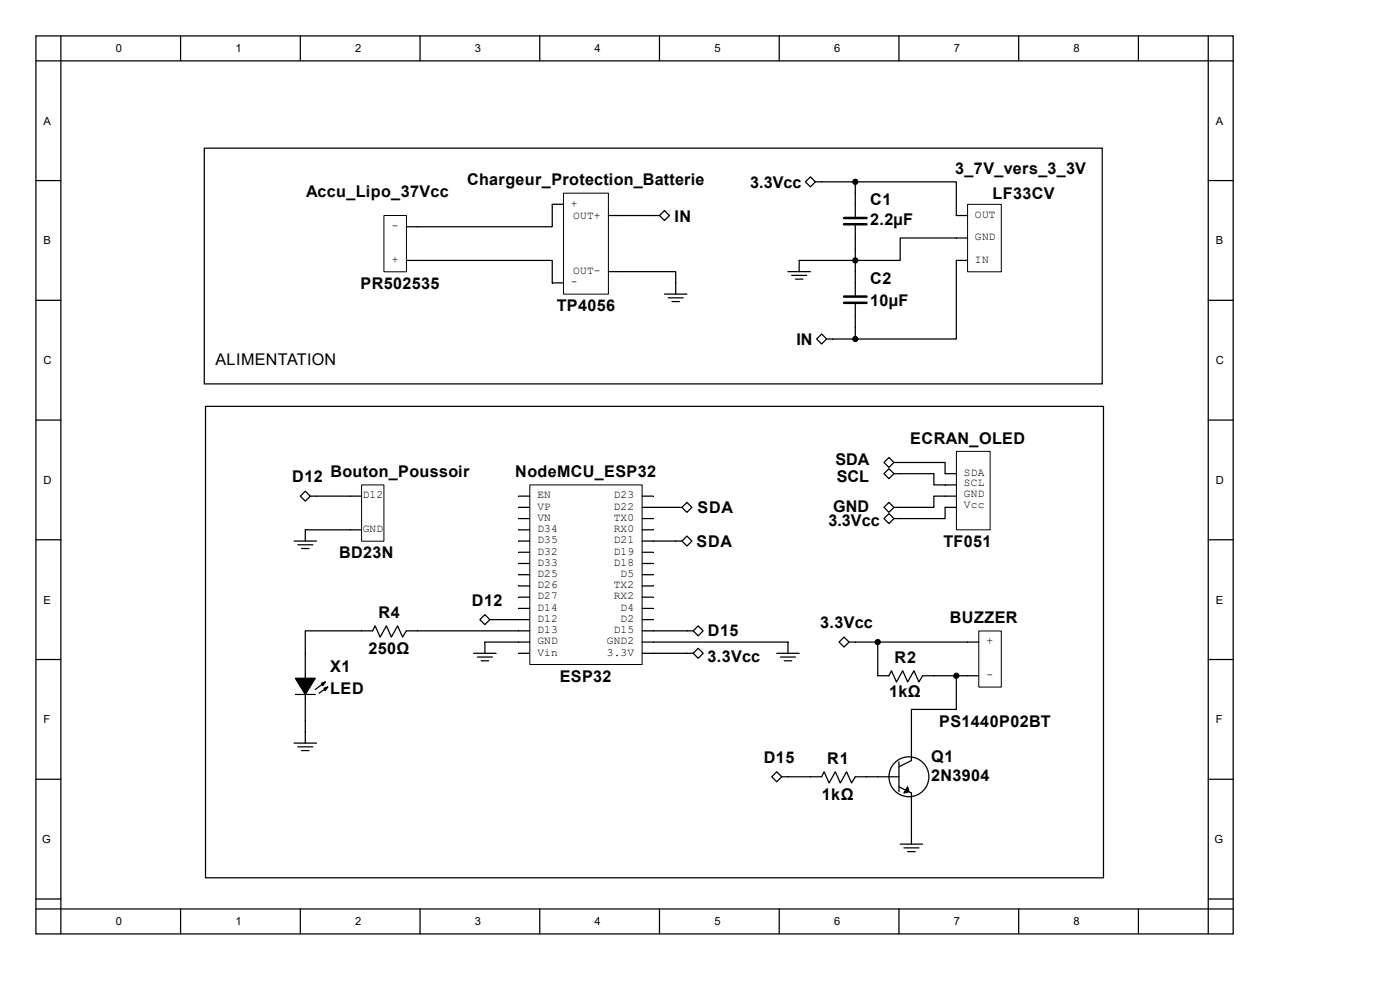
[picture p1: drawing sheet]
<svg xmlns="http://www.w3.org/2000/svg" width="297mm" height="210mm" viewBox="0 0 297 210" stroke-linecap="round" stroke-linejoin="round" font-family="sans-serif">
<g fill="none" stroke="#000" stroke-width=".26">
<path d="M7.6 7.6h254v190.5h-254zM7.6 12.9h254M12.9 7.6v190.5M38.3 7.6v5.3M63.7 7.6v5.3M89.1 7.6v5.3M114.5 7.6v5.3M139.9 7.6v5.3M165.3 7.6v5.3M190.7 7.6v5.3M216.1 7.6v5.3M241.5 7.6v5.3"/>
<path d="M256.3 7.6v190.5M7.6 38.3h5.3M43.3 31.4h190.5v50h-190.5zM170.9 38.6l1-1.1 1.1 1.1-1.1 1zM173 38.6h8.5M181.5 38.6h21.4v7.1h2.4M181.5 38.6v7.4M256.3 38.3h5.3M86.2 55.2h31v4.8h2.3M119.5 43.3h-2.3v4.8h-31M129.1 57.6h14.3v4.8M129.1 45.7h10.8"/>
<path d="M139.9 45.7l1.1-1 1 1-1 1.1zM167.2 57.6h4.7M168 58.4h3.1M168.8 59.2h1.5M181.5 47.8v14.9M205.3 50.5h-14.3v4.7h-21.5v2.4M205.3 55.2h-2.4v16.7h-21.4M7.6 63.7h5.3M141 62.4h4.7M141.8 63.2h3.1M142.6 64h1.5M174.3 70.9l1.1 1-1.1 1.1-1.1-1.1z"/>
<path d="M175.4 71.9h6.1M181.5 64.5v7.4M256.3 63.7h5.3M7.6 89.1h5.3M43.6 86.2h190.5v100h-190.5zM188.6 97l1.1 1.1-1.1 1.1-1.1-1.1zM188.6 99.4l1.1 1.1-1.1 1-1.1-1zM189.7 98.1h10.8v2.4h2.4M256.3 89.1h5.3M7.6 114.5h5.3M62.4 114.8h4.8M63.2 115.6h3.2"/>
<path d="M64 116.4h1.6M64.8 104.2l1 1.1-1 1-1.1-1zM65.8 105.3h10.9M76.7 112.4h-11.9v2.4M110 105.3h2.4M110 107.6h2.4M110 110h2.4M110 112.4h2.4M110 114.8h2.4M110 117.2h2.4M110 119.5h2.4M136.2 105.3h2.4"/>
<path d="M136.2 107.6h8.5M136.2 110h2.4M136.2 112.4h2.4M136.2 114.8h8.5M136.2 117.2h2.4M136.2 119.5h2.4M144.7 114.8l1-1.1 1.1 1.1-1.1 1zM144.7 107.6l1-1 1.1 1-1.1 1.1zM188.6 109l1.1 1-1.1 1.1-1.1-1.1zM188.6 106.6l1.1 1-1.1 1.1-1.1-1.1zM189.7 100.5h8.4v2.4h4.8M202.9 107.6h-2.4v2.4h-10.8"/>
<path d="M202.9 105.3h-4.8v2.3h-8.4M256.3 114.5h5.3M7.6 139.9h5.3M100.5 138.6h4.8M101.3 139.4h3.2M102.9 130.4l1 1-1 1.1-1.1-1.1zM103.9 131.4h8.5M110 121.9h2.4M110 124.3h2.4M110 126.7h2.4M110 129.1h2.4M110 138.6h2.4"/>
<path d="M112.4 133.8h-26.2l-.8 1.3-1.1-2.3-1.3 2.3-1-2.3-1.4 2.3-1-2.3-.5 1h-14.3v23.8M112.4 136.2h-9.5v2.4M136.2 121.9h2.4M136.2 124.3h2.4M136.2 126.7h2.4M136.2 129.1h2.4M136.2 131.4h2.4M136.2 133.8h10.9M136.2 136.2h31v2.4M136.2 138.6h10.9M147.1 138.6l1-1.1 1.1 1.1-1.1 1zM147.1 133.8l1-1 1.1 1-1.1 1.1z"/>
<path d="M164.8 138.6h4.7M165.6 139.4h3.2M179.1 135.1l1 1.1-1 1.1-1.1-1.1zM180.1 136.2h27.5M186.2 136.2v7.2h2.4l.5-1.1 1.1 2.4 1.3-2.4 1.1 2.4 1.3-2.4 1 2.4 .8-1.3h11.9M256.3 139.9h5.3M62.4 157.6h4.8M62.7 147.3h4.2M63.2 158.4h3.2M64 159.2h1.6M69 144.7l-2.1 1.6M69.5 145.7l-1.8 1.4"/>
<path d="M102.1 140.2h1.6M166.4 140.2h1.6M202.9 143.4v7.1h-9.5v10.8l-2.7 1.4M7.6 165.3h5.3M164.8 163.7l1 1.1-1 1-1.1-1zM165.8 164.8h8.5l.5-1.1 1.1 2.4 1.3-2.4 1.1 2.4 1.3-2.4 1.1 2.4 .8-1.3h9.2M190.7 161.6v6.4M190.7 166.9l2.7 1.3v10.9M191 179.1h4.7M191.8 179.9h3.1M256.3 165.3h5.3M7.6 190.7h5.3"/>
<path d="M7.6 192.8h254M38.3 192.8v5.3M63.7 192.8v5.3M89.1 192.8v5.3M114.5 192.8v5.3M139.9 192.8v5.3M165.3 192.8v5.3M190.7 192.8v5.3M192.6 180.7h1.6M216.1 192.8v5.3M241.5 192.8v5.3M256.3 190.7h5.3"/>
<circle cx="192.8" cy="164.8" r="4.2"/>
</g>
<path d="M81.4 45.7h4.8v12h-4.8zM119.5 41h9.6v21.4h-9.6zM205.3 43.3h7.1v14.4h-7.1zM202.9 95.8h7.2v16.6h-7.2zM76.7 102.9h4.7v11.9h-4.7zM112.4 102.9h23.8v38.1h-23.8zM207.6 133.9h4.8v11.9h-4.8z" fill="none" stroke="#000" stroke-width=".21"/>
<g fill="#000" stroke="#000" stroke-width=".26">
<path d="M62.7 143.9h4.2l-2.1 3.4zM68.2 144.9l.8-.2-.5 .8zM68.7 146l.8-.3-.5 .8zM192.6 166.9l.2 1.1-1 .2z"/>
<circle cx="181.5" cy="38.6" r=".53"/>
<circle cx="181.5" cy="55.2" r=".53"/>
<circle cx="181.5" cy="71.9" r=".53"/>
<circle cx="186.2" cy="136.2" r=".53"/>
<circle cx="202.9" cy="143.4" r=".53"/>
</g>
<path d="M179.1 46.2h4.7M179.1 47.6h4.7M179.1 62.9h4.7M179.1 64.2h4.7" fill="none" stroke="#000" stroke-width=".53"/>
<g font-size="3.4">
<text x="65" y="41.7">Accu_Lipo_37Vcc</text>
<text x="99.1" y="39.3">Chargeur_Protection_Batterie</text>
<text x="159.2" y="39.8">3.3Vcc</text>
<text x="202.6" y="37">3_7V_vers_3_3V</text>
<text x="143.1" y="47">IN</text>
<text x="184.6" y="43.6">C1</text>
<text x="184.6" y="47.8">2.2µF</text>
<text x="210.6" y="42.2">LF33CV</text>
<text x="76.5" y="61.3">PR502535</text>
<text x="184.6" y="60.2">C2</text>
<text x="184.6" y="65">10µF</text>
<text x="118.1" y="66">TP4056</text>
<text x="45.7" y="77.4">ALIMENTATION</text>
<text x="169" y="73.2">IN</text>
<text x="193.1" y="94.1">ECRAN_OLED</text>
<text x="70.1" y="101.2">Bouton_Poussoir</text>
<text x="109.3" y="101.2">NodeMCU_ESP32</text>
<text x="177.2" y="98.6">SDA</text>
<text x="62" y="102.3">D12</text>
<text x="177.5" y="102.3">SCL</text>
<text x="148" y="108.9">SDA</text>
<text x="175.8" y="111.5">3.3Vcc</text>
<text x="176.7" y="108.6">GND</text>
<text x="71.9" y="118.4">BD23N</text>
<text x="147.7" y="116">SDA</text>
<text x="200.2" y="116">TF051</text>
<text x="80.3" y="131.1">R4</text>
<text x="100.1" y="128.5">D12</text>
<text x="150.2" y="134.8">D15</text>
<text x="174" y="133.3">3.3Vcc</text>
<text x="201.5" y="132.2">BUZZER</text>
<text x="70.1" y="142.5">X1</text>
<text x="78.1" y="138.8">250Ω</text>
<text x="150.1" y="140.4">3.3Vcc</text>
<text x="189.8" y="140.7">R2</text>
<text x="70.1" y="147.3">LED</text>
<text x="118.7" y="144.6">ESP32</text>
<text x="188.6" y="147.8">1kΩ</text>
<text x="199.3" y="154.1">PS1440P02BT</text>
<text x="162.1" y="161.8">D15</text>
<text x="197.5" y="161.5">Q1</text>
<text x="175.5" y="162.1">R1</text>
<text x="197.5" y="165.8">2N3904</text>
<text x="174.4" y="169.8">1kΩ</text>
</g>
<g font-size="2.4">
<text x="24.6" y="11.1">0</text>
<text x="50" y="11.1">1</text>
<text x="75.4" y="11.1">2</text>
<text x="100.8" y="11.1">3</text>
<text x="126.2" y="11.1">4</text>
<text x="151.6" y="11.1">5</text>
<text x="177" y="11.1">6</text>
<text x="202.4" y="11.1">7</text>
<text x="227.8" y="11.1">8</text>
<text x="9.2" y="26.5">A</text>
<text x="257.9" y="26.5">A</text>
<text x="121.1" y="43.8">+</text>
<text x="121.6" y="46.5">OUT+</text>
<text x="206.8" y="46.2">OUT</text>
<text x="9.2" y="51.9">B</text>
<text x="83.1" y="48.6">-</text>
<text x="206.8" y="51">GND</text>
<text x="257.9" y="51.9">B</text>
<text x="83.1" y="55.8">+</text>
<text x="121.6" y="58.1">OUT-</text>
<text x="206.8" y="55.8">IN</text>
<text x="121.1" y="60.5">-</text>
<text x="9.2" y="77.3">C</text>
<text x="257.9" y="77.3">C</text>
<text x="204.5" y="101">SDA</text>
<text x="9.2" y="102.7">D</text>
<text x="77" y="105.7">D12</text>
<text x="114" y="105.7">EN</text>
<text x="130.2" y="105.7">D23</text>
<text x="204.5" y="107.9">Vcc</text>
<text x="204.5" y="105.5">GND</text>
<text x="204.5" y="103.1">SCL</text>
<text x="257.9" y="102.7">D</text>
<text x="77" y="112.9">GND</text>
<text x="114" y="108.1">VP</text>
<text x="114" y="110.5">VN</text>
<text x="114" y="112.9">D34</text>
<text x="130.2" y="112.9">RX0</text>
<text x="130.2" y="110.5">TX0</text>
<text x="130.2" y="108.1">D22</text>
<text x="114" y="115.3">D35</text>
<text x="114" y="117.6">D32</text>
<text x="130.2" y="117.6">D19</text>
<text x="130.2" y="115.3">D21</text>
<text x="114" y="120">D33</text>
<text x="114" y="122.4">D25</text>
<text x="114" y="124.8">D26</text>
<text x="130.2" y="124.8">TX2</text>
<text x="130.2" y="120">D18</text>
<text x="131.7" y="122.4">D5</text>
<text x="9.2" y="128.1">E</text>
<text x="114" y="127.2">D27</text>
<text x="114" y="129.5">D14</text>
<text x="114" y="132">D12</text>
<text x="130.2" y="127.2">RX2</text>
<text x="131.7" y="132">D2</text>
<text x="131.7" y="129.5">D4</text>
<text x="257.9" y="128.1">E</text>
<text x="114" y="134.3">D13</text>
<text x="114" y="136.7">GND</text>
<text x="128.7" y="136.7">GND2</text>
<text x="130.2" y="134.3">D15</text>
<text x="209.3" y="136.7">+</text>
<text x="114" y="139.1">Vin</text>
<text x="128.7" y="139.1">3.3V</text>
<text x="209.3" y="143.8">-</text>
<text x="9.2" y="153.5">F</text>
<text x="257.9" y="153.5">F</text>
<text x="8.9" y="178.9">G</text>
<text x="257.6" y="178.9">G</text>
<text x="24.6" y="196.3">0</text>
<text x="50" y="196.3">1</text>
<text x="75.4" y="196.3">2</text>
<text x="100.8" y="196.3">3</text>
<text x="126.2" y="196.3">4</text>
<text x="151.6" y="196.3">5</text>
<text x="177" y="196.3">6</text>
<text x="202.4" y="196.3">7</text>
<text x="227.8" y="196.3">8</text>
</g>
</svg>
